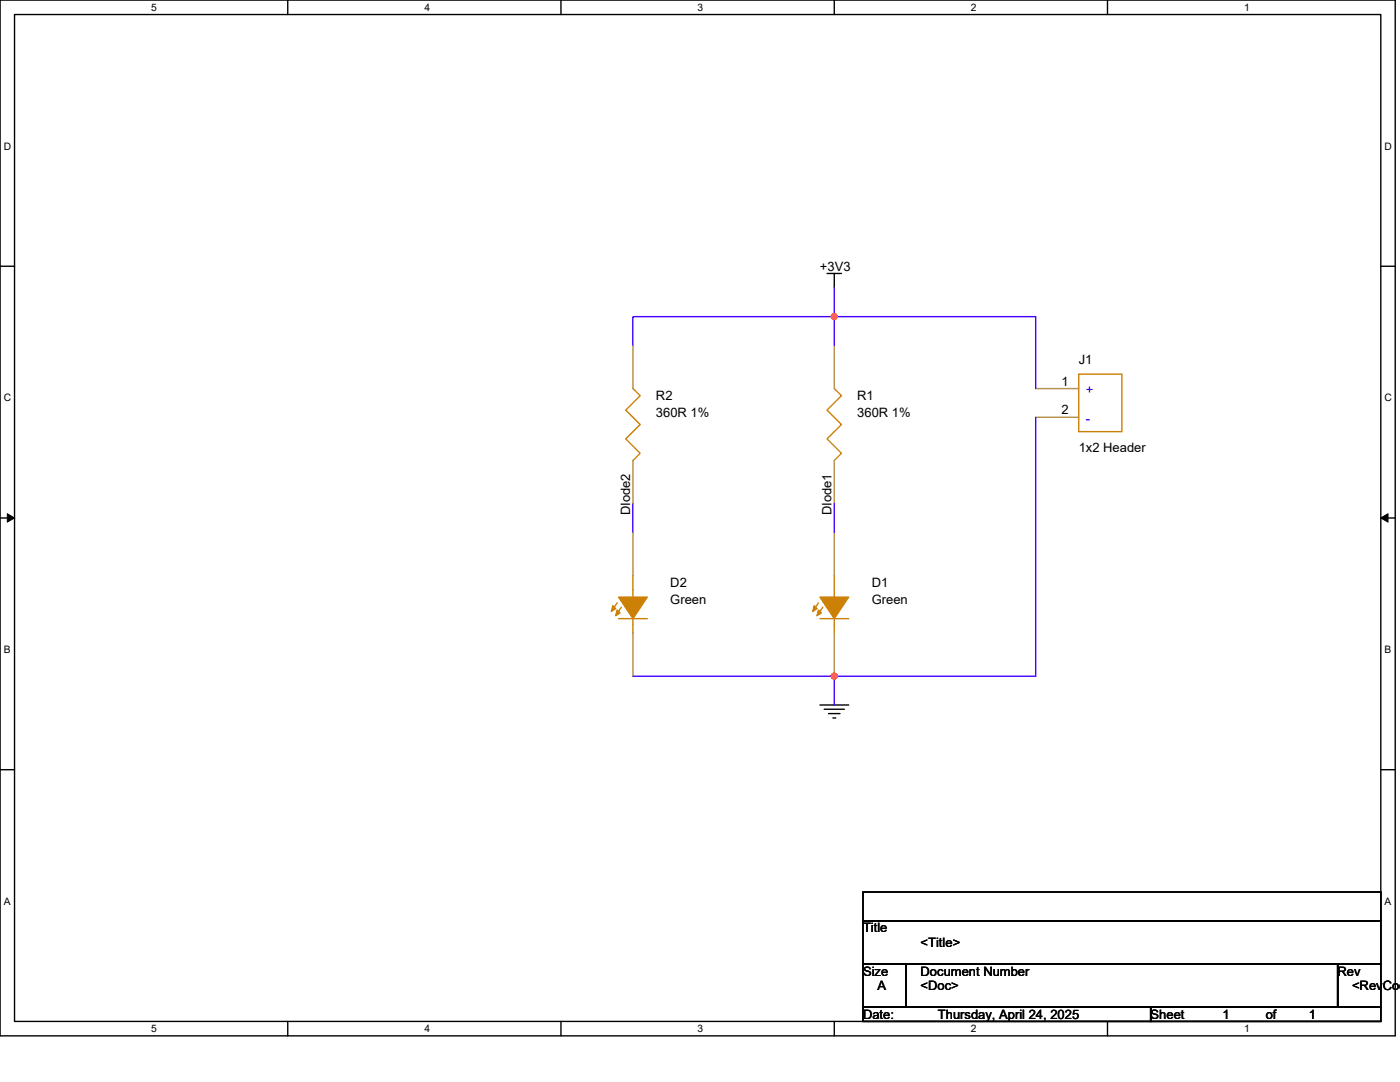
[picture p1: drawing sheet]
<svg xmlns="http://www.w3.org/2000/svg" width="279mm" height="216mm" viewBox="0 0 279 216" stroke-linecap="round" stroke-linejoin="round" font-family="sans-serif">
<path d="M0 0h278.4v206.7h-278.4zM2.9 2.9h272.7v200.9h-272.7z" fill="none" stroke="#000" stroke-width=".28"/>
<g fill="#fff">
<path d="M30.2 .3h1.1v2.3h-1.1z"/>
<path d="M30.2 204.1h1.1v2.3h-1.1z"/>
</g>
<path d="M57.4 0v2.9M57.4 203.8v2.9" fill="none" stroke="#000" stroke-width=".28"/>
<g fill="#fff">
<path d="M84.7 .3h1.1v2.3h-1.1z"/>
<path d="M84.7 204.1h1.1v2.3h-1.1z"/>
</g>
<path d="M112 0v2.9M112 203.8v2.9" fill="none" stroke="#000" stroke-width=".28"/>
<g fill="#fff">
<path d="M139.2 .3h1.2v2.3h-1.2z"/>
<path d="M139.2 204.1h1.2v2.3h-1.2z"/>
</g>
<path d="M166.5 0v2.9M166.5 203.8v2.9" fill="none" stroke="#000" stroke-width=".28"/>
<g fill="#fff">
<path d="M193.8 .3h1.1v2.3h-1.1z"/>
<path d="M193.8 204.1h1.1v2.3h-1.1z"/>
</g>
<path d="M221 0v2.9M221 203.8v2.9" fill="none" stroke="#000" stroke-width=".28"/>
<g fill="#fff">
<path d="M248.3 .3h1.1v2.3h-1.1z"/>
<path d="M248.3 204.1h1.1v2.3h-1.1z"/>
<path d="M.7 28h1.5v2.3h-1.5z"/>
<path d="M276.3 28h1.5v2.3h-1.5z"/>
<path d="M.7 78.2h1.5v2.3h-1.5z"/>
<path d="M276.3 78.2h1.5v2.3h-1.5z"/>
</g>
<path d="M0 53.1h2.9M275.6 53.1h2.8" fill="none" stroke="#000" stroke-width=".28"/>
<g fill="#fff">
<path d="M.7 128.5h1.4v2.2h-1.4z"/>
<path d="M276.3 128.5h1.4v2.2h-1.4z"/>
</g>
<path d="M0 103.4h2.9M275.6 103.4h2.8" fill="none" stroke="#000" stroke-width=".28"/>
<path d="M1.5 102.5l1.4 .9-1.4 .8zM275.6 103.4l1.4-.9v1.7z" fill="#000" stroke="#000" stroke-width=".2"/>
<g fill="#fff">
<path d="M.7 178.7h1.4v2.3h-1.4z"/>
<path d="M276.3 178.7h1.4v2.3h-1.4z"/>
</g>
<g fill="none" stroke="#000" stroke-width=".28">
<path d="M165.1 54.6h2.8M166.5 54.6v2.8M0 153.6h2.9M163.6 140.7h5.8M164.5 141.5h4M165.4 142.4h2.2M166.2 143.3h.6M275.6 153.6h2.8M172.2 178h103.4v5.7h-103.4zM172.2 183.7h103.4v8.6h-103.4zM172.2 192.3h8.6v8.6h-8.6zM180.8 192.3h86.2v8.6h-86.2z"/>
<path d="M267 192.3h8.6v8.6h-8.6zM172.2 200.9h57.4v2.9h-57.4zM229.6 200.9h46v2.9h-46z"/>
</g>
<g fill="none" stroke="#cc8006" stroke-width=".28">
<path d="M126.3 77.5l1.5 1.5-2.9 2.8 2.9 2.9-2.9 2.9 2.9 2.8-1.5 1.5M166.5 77.5l1.4 1.5-2.8 2.8 2.8 2.9-2.8 2.9 2.8 2.8-1.4 1.5M215.3 74.7h8.6v11.4h-8.6zM126.3 114.8v4.3M166.5 114.8v4.3M123.2 120.3l-.6 .9M123.4 123.4h5.8M124 121.2l-.6 .8M126.3 123.4v2.9M163.3 120.3l-.5 .9M163.6 123.4h5.8M164.2 121.2l-.6 .8"/>
<path d="M166.5 123.4v2.9"/>
</g>
<g fill="#cc8006" stroke="#cc8006" stroke-width=".28">
<path d="M123.4 119.1h5.8l-2.9 4.3z" fill-rule="evenodd"/>
<path d="M123.2 121.7l.5 .6-.8 .6z" fill-rule="evenodd"/>
<path d="M122.3 120.9l.6 .5-.9 .6z" fill-rule="evenodd"/>
<path d="M163.6 119.1h5.8l-2.9 4.3z" fill-rule="evenodd"/>
<path d="M163.3 121.7l.6 .6-.9 .6z" fill-rule="evenodd"/>
<path d="M162.5 120.9l.5 .5-.8 .6z" fill-rule="evenodd"/>
</g>
<path d="M126.3 68.9v8.6M166.5 68.9v8.6M206.7 77.5h8.6M126.3 91.9v8.6M166.5 91.9v8.6M206.7 83.3h8.6M126.3 106.2v8.6M166.5 106.2v8.6M126.3 126.3v8.6M166.5 126.3v8.6" fill="none" stroke="#a84" stroke-width=".28"/>
<path d="M166.5 57.4v5.8h-40.2v5.7M166.5 68.9v-5.7h40.2v14.3M206.7 83.3v51.6h-40.2v5.8M126.3 100.5v5.7M166.5 100.5v5.7M126.3 134.9h40.2" fill="none" stroke="#4200ff" stroke-width=".28"/>
<g fill="#f00" stroke="#f00" stroke-width=".28">
<circle cx="166.5" cy="63.2" r=".57"/>
<circle cx="166.5" cy="134.9" r=".57"/>
</g>
<g font-size="2.6">
<text x="163.6" y="54">+3V3</text>
<text x="211.8" y="76.9">1</text>
<text x="215.3" y="72.7">J1</text>
<text x="130.9" y="79.9">R2</text>
<text x="130.9" y="83.3">360R 1%</text>
<text x="171.1" y="79.9">R1</text>
<text x="171.1" y="83.3">360R 1%</text>
<text x="211.8" y="82.7">2</text>
<text x="215.3" y="90.2">1x2 Header</text>
<text x="125.8" y="102.8" transform="rotate(-90 125.8 102.8)">DIode2</text>
<text x="165.9" y="102.8" transform="rotate(-90 165.9 102.8)">DIode1</text>
<text x="133.8" y="117.2">D2</text>
<text x="174" y="117.2">D1</text>
<text x="133.8" y="120.6">Green</text>
<text x="174" y="120.6">Green</text>
<text x="172.2" y="186.1">Title</text>
<text x="183.7" y="188.9">&lt;Title&gt;</text>
<text x="172.2" y="194.7">Size</text>
<text x="175.1" y="197.5">A</text>
<text x="183.7" y="194.7">Document Number</text>
<text x="183.7" y="197.5">&lt;Doc&gt;</text>
<text x="267" y="194.7">Rev</text>
<text x="269.8" y="197.5">&lt;RevCod</text>
<text x="172.2" y="203.3">Date:</text>
<text x="187.2" y="203.3">Thursday, April 24, 2025</text>
<text x="229.6" y="203.3">Sheet</text>
<text x="244" y="203.3">1</text>
<text x="252.6" y="203.3">of</text>
<text x="261.2" y="203.3">1</text>
</g>
<g font-size="2.6" fill="#00c">
<text x="216.7" y="78.7">+</text>
<text x="216.7" y="84.4">-</text>
</g>
<g font-size="2">
<text x="30.2" y="2.2">5</text>
<text x="84.7" y="2.2">4</text>
<text x="139.2" y="2.2">3</text>
<text x="193.8" y="2.2">2</text>
<text x="248.3" y="2.2">1</text>
<text x=".7" y="29.8">D</text>
<text x="276.3" y="29.8">D</text>
<text x=".7" y="80.1">C</text>
<text x="276.3" y="80.1">C</text>
<text x=".7" y="130.3">B</text>
<text x="276.3" y="130.3">B</text>
<text x=".7" y="180.5">A</text>
<text x="276.3" y="180.5">A</text>
<text x="30.2" y="206">5</text>
<text x="84.7" y="206">4</text>
<text x="139.2" y="206">3</text>
<text x="193.8" y="206">2</text>
<text x="248.3" y="206">1</text>
</g>
</svg>
